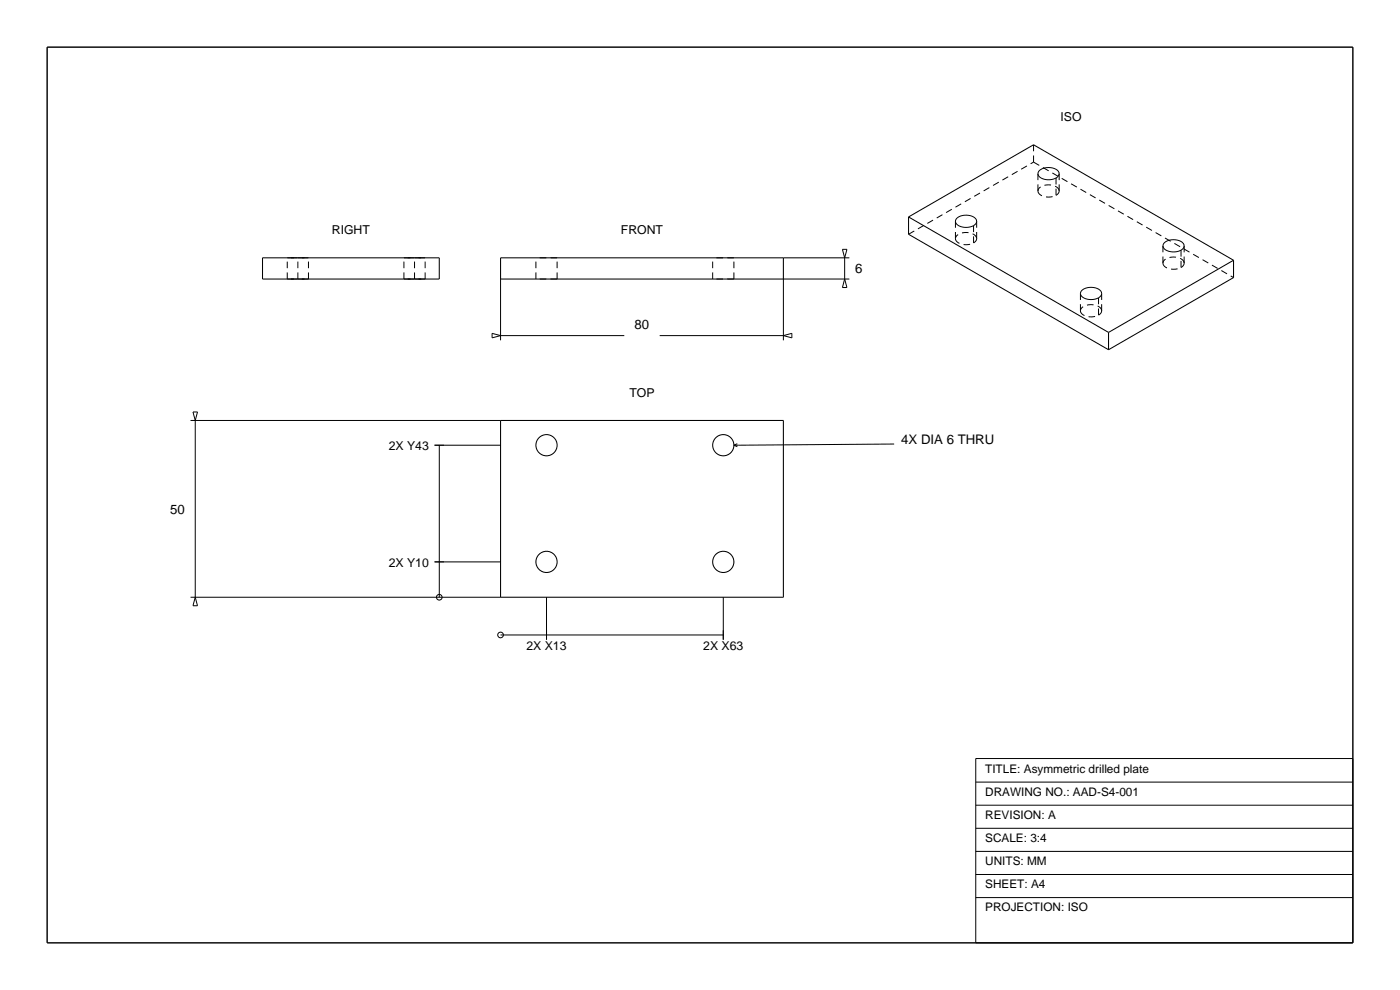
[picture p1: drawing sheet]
<svg xmlns="http://www.w3.org/2000/svg" width="297mm" height="210mm" viewBox="0 0 297 210" stroke-linecap="round" stroke-linejoin="round" font-family="sans-serif">
<path d="M10 10h277v190h-277z" fill="none" stroke="#000" stroke-width=".3"/>
<g fill="none" stroke="#000" stroke-width=".22">
<path d="M55.7 54.7h37.5v4.5h-37.5zM106.2 54.7h60v4.5h-60zM192.7 46v3.7l42.5 24.5M192.7 46l26.6-15.3 42.4 24.5M192.7 46l42.5 24.5M261.7 55.2v3.7l-26.5 15.3M261.7 55.2l-26.5 15.3M235.2 70.5v3.7M106.2 89.2h60v37.5h-60z"/>
<circle cx="115.9" cy="94.4" r="2.25"/>
<circle cx="153.4" cy="94.4" r="2.25"/>
<circle cx="115.9" cy="119.2" r="2.25"/>
<circle cx="153.4" cy="119.2" r="2.25"/>
</g>
<g fill="none" stroke="#000" stroke-width=".21" stroke-dasharray="1.4 .9" stroke-linecap="butt">
<path d="M219.3 34.4v-3.7M219.3 34.4l42.4 24.5M60.9 59.2v-4.5M60.9 59.2h2.3M60.9 54.7h2.3M63.2 59.2v-4.5M63.2 59.2h2.2M63.2 54.7h2.2M65.4 59.2h-4.5M65.4 54.7h-4.5M65.4 59.2v-4.5M85.7 59.2v-4.5"/>
<path d="M85.7 59.2h2.2M85.7 54.7h2.2M87.9 59.2v-4.5M87.9 59.2h2.3M87.9 54.7h2.3M90.2 59.2h-4.5M90.2 54.7h-4.5M90.2 59.2v-4.5M113.7 59.2v-4.5M118.2 59.2h-4.5M118.2 54.7h-4.5M118.2 59.2v-4.5"/>
<path d="M151.2 59.2v-4.5M155.7 59.2h-4.5M155.7 54.7h-4.5M155.7 59.2v-4.5M192.7 49.7l26.6-15.3M202.7 50.6v-3.7M202.7 50.6a2.2 2.2 0 0 0 2.7 1.3l1.1-.4M206.5 51.5v-3.6M206.5 51.5l.5-.4 .2-.5M207.2 50.6v-3.7M207.2 50.6a1.98 1.98 0 0 0-2.3-1.3 1.98 1.98 0 0 0-2.2 1.3M220.2 40.5v-3.7"/>
<path d="M220.2 40.5a2.2 2.2 0 0 0 2.7 1.3l1.1-.4M224 41.4v-3.6M224 41.4l.5-.4 .2-.5M224.7 40.5v-3.7M224.7 40.5a1.98 1.98 0 0 0-2.3-1.3 1.98 1.98 0 0 0-2.2 1.3M246.7 55.8v-3.7M246.7 55.8a2.2 2.2 0 0 0 2.7 1.3l1.1-.4M250.5 56.7v-3.6M250.5 56.7l.5-.4 .2-.5M251.2 55.8v-3.7M251.2 55.8a1.98 1.98 0 0 0-2.2-1.3 1.98 1.98 0 0 0-2.3 1.3M229.2 65.9v-3.7"/>
<path d="M229.2 65.9a2.2 2.2 0 0 0 2.7 1.3l1.1-.4M233 66.8v-3.6M233 66.8l.5-.4 .2-.5M233.7 65.9v-3.7M233.7 65.9a1.98 1.98 0 0 0-2.2-1.3 1.98 1.98 0 0 0-2.3 1.3"/>
</g>
<g fill="none" stroke="#000" stroke-width=".21">
<path d="M220.6 36.1a2.98 2.98 0 0 1 4 .5v.5a2.14 2.14 0 0 1-2.4 1 1.69 1.69 0 0 1-2-1.5zM106.2 59.2v13M166.2 54.7h14M178.7 52.9h1l-.5 1.8zM179.2 54.7v4.5M179.2 59.2l.5 1.8h-1zM180.2 59.2h-14v13M203.1 46.2a2.98 2.98 0 0 1 4 .5v.5a2.14 2.14 0 0 1-2.4 1 1.69 1.69 0 0 1-2-1.5zM247.1 51.4a2.98 2.98 0 0 1 4.1 .5v.5a2.14 2.14 0 0 1-2.5 1 1.69 1.69 0 0 1-1.9-1.5zM104.4 70.7l1.8 .5-1.8 .5zM106.2 71.2h26.2M139.9 71.2h26.3"/>
<path d="M166.2 71.2l1.8-.5v1zM229.6 61.5a2.98 2.98 0 0 1 4.1 .5v.5a2.14 2.14 0 0 1-2.5 1 1.69 1.69 0 0 1-1.9-1.5zM40.4 89.2h65.8M40.9 87.4h1l-.5 1.8zM41.4 89.2v37.5M92.2 94.4h14M93.2 94.4v32.3M155.7 94.4l.7 .4M156.4 94.1l-.7 .3M189.7 94.2l-34 .2M92.2 119.2h14M40.4 126.7h65.8"/>
<path d="M41.4 126.7l.5 1.8h-1zM106.2 134.7h47.2M115.9 126.7v9M153.4 126.7v9M207 160.9h80v39.1h-80zM207 165.9h80M207 170.8h80M207 175.7h80M207 180.6h80M207 185.5h80M207 190.4h80"/>
<circle cx="93.2" cy="126.7" r=".6"/>
<circle cx="106.2" cy="134.7" r=".6"/>
</g>
<g font-size="2.8">
<text x="181.4" y="57.9">6</text>
<text x="134.6" y="69.8">80</text>
<text x="191.2" y="94.2">4X DIA 6 THRU</text>
<text x="36.1" y="108.9">50</text>
</g>
<g font-size="2.6">
<text x="225" y="25.7">ISO</text>
<text x="70.4" y="49.7">RIGHT</text>
<text x="131.7" y="49.7">FRONT</text>
<text x="133.5" y="84.2">TOP</text>
<text x="82.5" y="95.4">2X Y43</text>
<text x="82.5" y="120.2">2X Y10</text>
<text x="111.7" y="137.9">2X X13</text>
<text x="149.2" y="137.9">2X X63</text>
</g>
<g font-size="2.5">
<text x="209" y="163.9">TITLE: Asymmetric drilled plate</text>
<text x="209" y="168.8">DRAWING NO.: AAD-S4-001</text>
<text x="209" y="173.7">REVISION: A</text>
<text x="209" y="178.6">SCALE: 3:4</text>
<text x="209" y="183.5">UNITS: MM</text>
<text x="209" y="188.4">SHEET: A4</text>
<text x="209" y="193.3">PROJECTION: ISO</text>
</g>
</svg>
